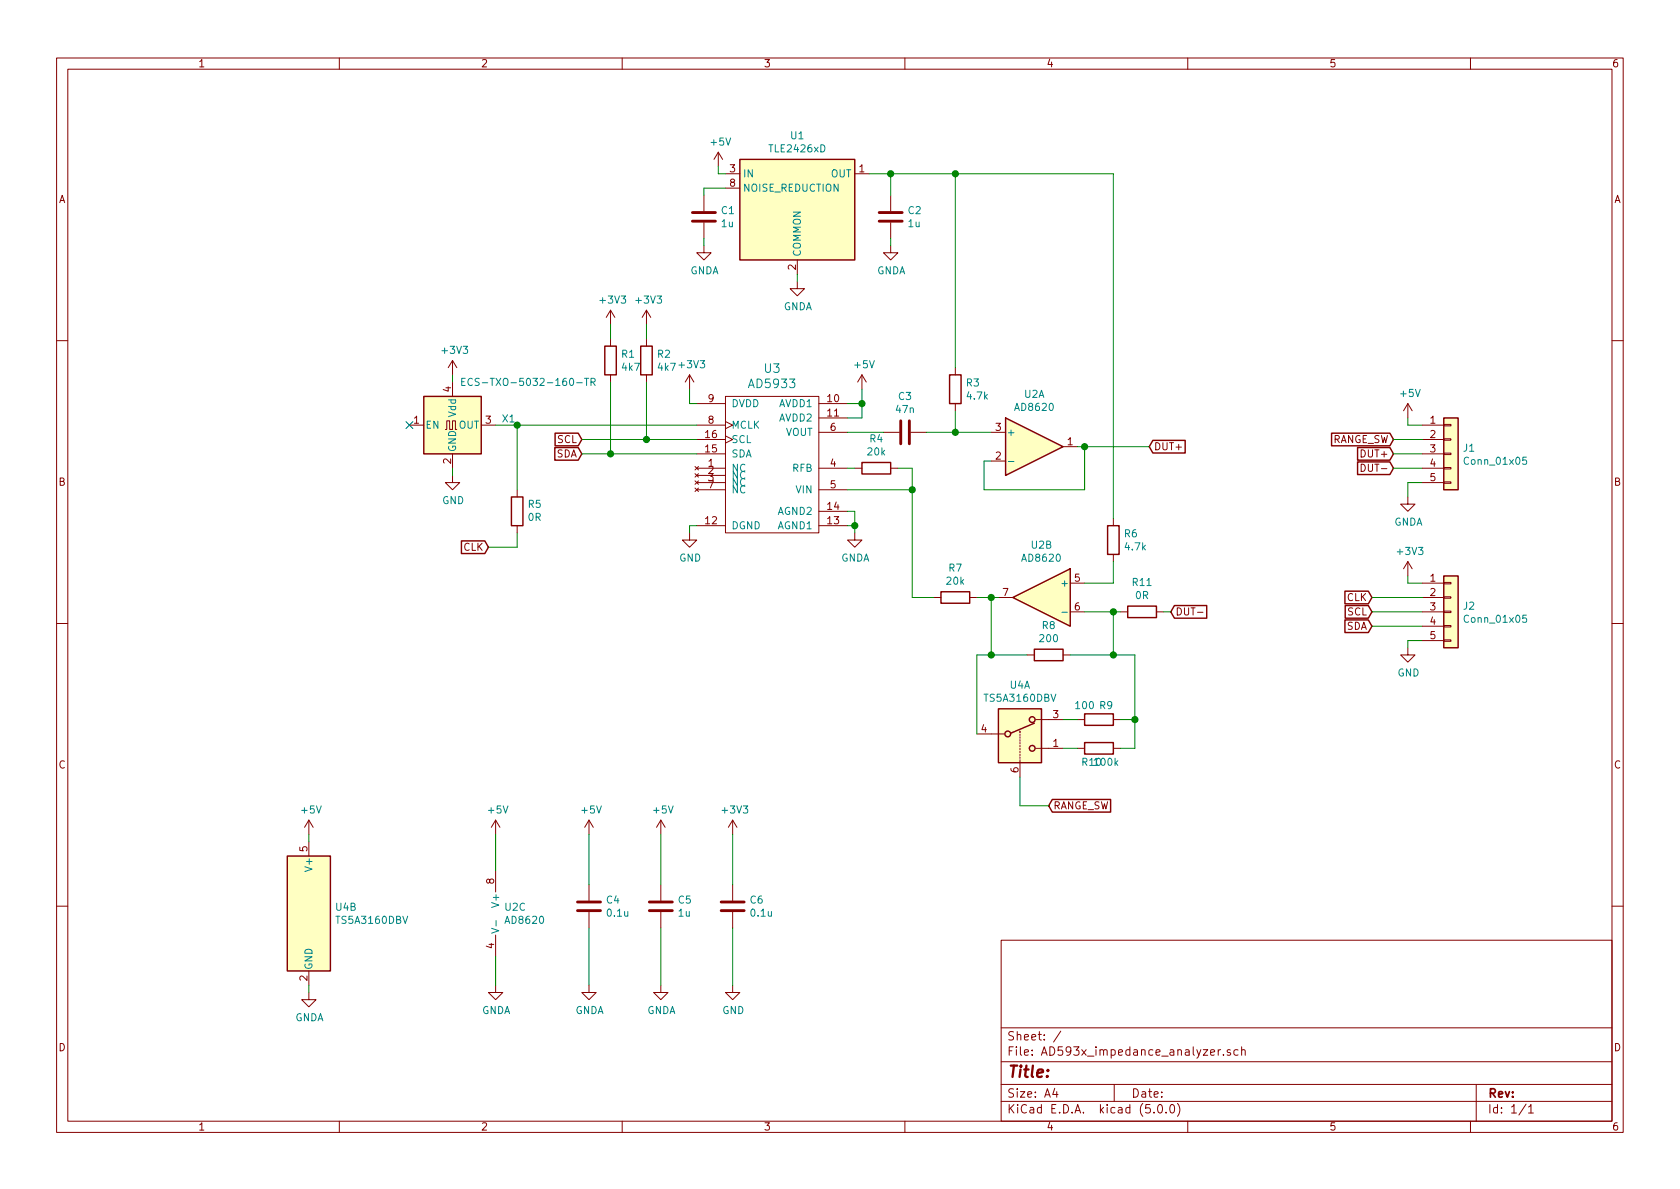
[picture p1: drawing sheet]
EESchema Schematic File Version 4
LIBS:AD593x_impedance_analyzer-cache
EELAYER 26 0
EELAYER END
$Descr A4 11693 8268
encoding utf-8
Sheet 1 1
Title ""
Date ""
Rev ""
Comp ""
Comment1 ""
Comment2 ""
Comment3 ""
Comment4 ""
$EndDescr
$Comp
L Taur:AD5933 U3
U 1 1
P 5400 3250
F 0 "U3" H 5375 3947 60  0000 C CNN
F 1 "AD5933" H 5375 3841 60  0000 C CNN
F 2 "Package_SO:SSOP-16_5.3x6.2mm_P0.65mm" H 5400 3250 60  0001 C CNN
F 3 "" H 5400 3250 60  0001 C CNN
	1    5400 3250
	1    0    0    -1  
$EndComp
$Comp
L power:GNDA #PWR0101
U 1 1
P 5950 3700
F 0 "#PWR0101" H 5950 3450 50  0001 C CNN
F 1 "GNDA" H 5955 3527 50  0000 C CNN
F 2 "" H 5950 3700 50  0001 C CNN
F 3 "" H 5950 3700 50  0001 C CNN
	1    5950 3700
	1    0    0    -1  
$EndComp
$Comp
L power:GND #PWR0102
U 1 1
P 4800 3700
F 0 "#PWR0102" H 4800 3450 50  0001 C CNN
F 1 "GND" H 4805 3527 50  0000 C CNN
F 2 "" H 4800 3700 50  0001 C CNN
F 3 "" H 4800 3700 50  0001 C CNN
	1    4800 3700
	1    0    0    -1  
$EndComp
Wire Wire Line
	5900 3650 5950 3650
Wire Wire Line
	5950 3650 5950 3700
Wire Wire Line
	5900 3550 5950 3550
Wire Wire Line
	5950 3550 5950 3650
Connection ~ 5950 3650
Wire Wire Line
	4800 3700 4800 3650
Wire Wire Line
	4800 3650 4850 3650
$Comp
L power:+3V3 #PWR0103
U 1 1
P 4800 2700
F 0 "#PWR0103" H 4800 2550 50  0001 C CNN
F 1 "+3V3" H 4815 2873 50  0000 C CNN
F 2 "" H 4800 2700 50  0001 C CNN
F 3 "" H 4800 2700 50  0001 C CNN
	1    4800 2700
	1    0    0    -1  
$EndComp
Wire Wire Line
	5900 2900 6000 2900
Wire Wire Line
	6000 2900 6000 2800
Wire Wire Line
	5900 2800 6000 2800
Wire Wire Line
	4800 2700 4800 2800
Wire Wire Line
	4800 2800 4850 2800
$Comp
L Oscillator:ASE-xxxMHz X1
U 1 1
P 3150 2950
F 0 "X1" H 3491 2996 50  0000 L CNN
F 1 "ECS-TXO-5032-160-TR" H 3200 3250 50  0000 L CNN
F 2 "Oscillator:Oscillator_SMD_Fordahl_DFAS15-4Pin_5.0x3.2mm_HandSoldering" H 3850 2600 50  0001 C CNN
F 3 "http://www.abracon.com/Oscillators/ASV.pdf" H 3050 2950 50  0001 C CNN
	1    3150 2950
	1    0    0    -1  
$EndComp
$Comp
L power:+3V3 #PWR0104
U 1 1
P 3150 2600
F 0 "#PWR0104" H 3150 2450 50  0001 C CNN
F 1 "+3V3" H 3165 2773 50  0000 C CNN
F 2 "" H 3150 2600 50  0001 C CNN
F 3 "" H 3150 2600 50  0001 C CNN
	1    3150 2600
	1    0    0    -1  
$EndComp
$Comp
L power:GND #PWR0105
U 1 1
P 3150 3300
F 0 "#PWR0105" H 3150 3050 50  0001 C CNN
F 1 "GND" H 3155 3127 50  0000 C CNN
F 2 "" H 3150 3300 50  0001 C CNN
F 3 "" H 3150 3300 50  0001 C CNN
	1    3150 3300
	1    0    0    -1  
$EndComp
Wire Wire Line
	3150 3250 3150 3300
Wire Wire Line
	3150 2600 3150 2650
Wire Wire Line
	3450 2950 3600 2950
NoConn ~ 2850 2950
$Comp
L Device:R R1
U 1 1
P 4250 2500
F 0 "R1" H 4320 2546 50  0000 L CNN
F 1 "4k7" H 4320 2455 50  0000 L CNN
F 2 "Resistor_SMD:R_0805_2012Metric_Pad1.15x1.40mm_HandSolder" V 4180 2500 50  0001 C CNN
F 3 "~" H 4250 2500 50  0001 C CNN
	1    4250 2500
	1    0    0    -1  
$EndComp
$Comp
L Device:R R2
U 1 1
P 4500 2500
F 0 "R2" H 4570 2546 50  0000 L CNN
F 1 "4k7" H 4570 2455 50  0000 L CNN
F 2 "Resistor_SMD:R_0805_2012Metric_Pad1.15x1.40mm_HandSolder" V 4430 2500 50  0001 C CNN
F 3 "~" H 4500 2500 50  0001 C CNN
	1    4500 2500
	1    0    0    -1  
$EndComp
Wire Wire Line
	4500 2650 4500 3050
Wire Wire Line
	4500 3050 4850 3050
Wire Wire Line
	4850 3150 4250 3150
Wire Wire Line
	4250 3150 4250 2650
Text GLabel 4050 3050 0    50   Input ~ 0
SCL
Text GLabel 4050 3150 0    50   Input ~ 0
SDA
Wire Wire Line
	4050 3050 4500 3050
Connection ~ 4500 3050
Wire Wire Line
	4050 3150 4250 3150
Connection ~ 4250 3150
$Comp
L Device:C C3
U 1 1
P 6300 3000
F 0 "C3" V 6048 3000 50  0000 C CNN
F 1 "47n" V 6139 3000 50  0000 C CNN
F 2 "Capacitor_SMD:C_0805_2012Metric_Pad1.15x1.40mm_HandSolder" H 6338 2850 50  0001 C CNN
F 3 "~" H 6300 3000 50  0001 C CNN
	1    6300 3000
	0    1    1    0   
$EndComp
$Comp
L power:+3V3 #PWR0106
U 1 1
P 4250 2250
F 0 "#PWR0106" H 4250 2100 50  0001 C CNN
F 1 "+3V3" H 4265 2423 50  0000 C CNN
F 2 "" H 4250 2250 50  0001 C CNN
F 3 "" H 4250 2250 50  0001 C CNN
	1    4250 2250
	1    0    0    -1  
$EndComp
$Comp
L power:+3V3 #PWR0107
U 1 1
P 4500 2250
F 0 "#PWR0107" H 4500 2100 50  0001 C CNN
F 1 "+3V3" H 4515 2423 50  0000 C CNN
F 2 "" H 4500 2250 50  0001 C CNN
F 3 "" H 4500 2250 50  0001 C CNN
	1    4500 2250
	1    0    0    -1  
$EndComp
Wire Wire Line
	4250 2250 4250 2350
Wire Wire Line
	4500 2250 4500 2350
$Comp
L power:+5V #PWR0108
U 1 1
P 6000 2700
F 0 "#PWR0108" H 6000 2550 50  0001 C CNN
F 1 "+5V" H 6015 2873 50  0000 C CNN
F 2 "" H 6000 2700 50  0001 C CNN
F 3 "" H 6000 2700 50  0001 C CNN
	1    6000 2700
	1    0    0    -1  
$EndComp
Wire Wire Line
	6000 2700 6000 2800
Connection ~ 6000 2800
Wire Wire Line
	6150 3000 5900 3000
$Comp
L Amplifier_Operational:AD8620 U2
U 1 1
P 7200 3100
F 0 "U2" H 7200 3467 50  0000 C CNN
F 1 "AD8620" H 7200 3376 50  0000 C CNN
F 2 "Package_SO:SOIC-8_3.9x4.9mm_P1.27mm" H 7200 3100 50  0001 C CNN
F 3 "http://www.analog.com/media/en/technical-documentation/data-sheets/AD8610_8620.pdf" H 7200 3100 50  0001 C CNN
	1    7200 3100
	1    0    0    -1  
$EndComp
Wire Wire Line
	6900 3200 6850 3200
Wire Wire Line
	6850 3200 6850 3400
Wire Wire Line
	6850 3400 7550 3400
Wire Wire Line
	7550 3400 7550 3100
Wire Wire Line
	7550 3100 7500 3100
$Comp
L Amplifier_Operational:AD8620 U2
U 2 1
P 7250 4150
F 0 "U2" H 7250 4517 50  0000 C CNN
F 1 "AD8620" H 7250 4426 50  0000 C CNN
F 2 "Package_SO:SOIC-8_3.9x4.9mm_P1.27mm" H 7250 4150 50  0001 C CNN
F 3 "http://www.analog.com/media/en/technical-documentation/data-sheets/AD8610_8620.pdf" H 7250 4150 50  0001 C CNN
	2    7250 4150
	-1   0    0    -1  
$EndComp
$Comp
L Amplifier_Operational:AD8620 U2
U 3 1
P 3550 6350
F 0 "U2" H 3508 6396 50  0000 L CNN
F 1 "AD8620" H 3508 6305 50  0000 L CNN
F 2 "Package_SO:SOIC-8_3.9x4.9mm_P1.27mm" H 3550 6350 50  0001 C CNN
F 3 "http://www.analog.com/media/en/technical-documentation/data-sheets/AD8610_8620.pdf" H 3550 6350 50  0001 C CNN
	3    3550 6350
	1    0    0    -1  
$EndComp
$Comp
L Device:R R3
U 1 1
P 6650 2700
F 0 "R3" H 6720 2746 50  0000 L CNN
F 1 "4.7k" H 6720 2655 50  0000 L CNN
F 2 "Resistor_SMD:R_0805_2012Metric_Pad1.15x1.40mm_HandSolder" V 6580 2700 50  0001 C CNN
F 3 "~" H 6650 2700 50  0001 C CNN
	1    6650 2700
	1    0    0    -1  
$EndComp
Wire Wire Line
	6450 3000 6650 3000
Wire Wire Line
	6650 2850 6650 3000
Connection ~ 6650 3000
Wire Wire Line
	6650 3000 6900 3000
$Comp
L Reference_Voltage:TLE2426xD U1
U 1 1
P 5550 1400
F 0 "U1" H 5550 1867 50  0000 C CNN
F 1 "TLE2426xD" H 5550 1776 50  0000 C CNN
F 2 "Package_SO:SOIC-8_3.9x4.9mm_P1.27mm" H 5550 800 50  0001 C CIN
F 3 "http://www.ti.com/lit/ds/symlink/tle2426.pdf" H 4150 2350 50  0001 C CIN
	1    5550 1400
	1    0    0    -1  
$EndComp
$Comp
L power:GNDA #PWR0109
U 1 1
P 5550 1950
F 0 "#PWR0109" H 5550 1700 50  0001 C CNN
F 1 "GNDA" H 5555 1777 50  0000 C CNN
F 2 "" H 5550 1950 50  0001 C CNN
F 3 "" H 5550 1950 50  0001 C CNN
	1    5550 1950
	1    0    0    -1  
$EndComp
$Comp
L power:+5V #PWR0110
U 1 1
P 5000 1150
F 0 "#PWR0110" H 5000 1000 50  0001 C CNN
F 1 "+5V" H 5015 1323 50  0000 C CNN
F 2 "" H 5000 1150 50  0001 C CNN
F 3 "" H 5000 1150 50  0001 C CNN
	1    5000 1150
	1    0    0    -1  
$EndComp
Wire Wire Line
	5550 1900 5550 1950
Wire Wire Line
	5000 1150 5000 1200
Wire Wire Line
	5000 1200 5050 1200
$Comp
L Device:C C1
U 1 1
P 4900 1500
F 0 "C1" H 5015 1546 50  0000 L CNN
F 1 "1u" H 5015 1455 50  0000 L CNN
F 2 "Capacitor_SMD:C_0805_2012Metric_Pad1.15x1.40mm_HandSolder" H 4938 1350 50  0001 C CNN
F 3 "~" H 4900 1500 50  0001 C CNN
	1    4900 1500
	1    0    0    -1  
$EndComp
$Comp
L power:GNDA #PWR0111
U 1 1
P 4900 1700
F 0 "#PWR0111" H 4900 1450 50  0001 C CNN
F 1 "GNDA" H 4905 1527 50  0000 C CNN
F 2 "" H 4900 1700 50  0001 C CNN
F 3 "" H 4900 1700 50  0001 C CNN
	1    4900 1700
	1    0    0    -1  
$EndComp
Wire Wire Line
	4900 1650 4900 1700
Wire Wire Line
	4900 1350 4900 1300
Wire Wire Line
	4900 1300 5050 1300
$Comp
L Device:C C2
U 1 1
P 6200 1500
F 0 "C2" H 6315 1546 50  0000 L CNN
F 1 "1u" H 6315 1455 50  0000 L CNN
F 2 "Capacitor_SMD:C_0805_2012Metric_Pad1.15x1.40mm_HandSolder" H 6238 1350 50  0001 C CNN
F 3 "~" H 6200 1500 50  0001 C CNN
	1    6200 1500
	1    0    0    -1  
$EndComp
Wire Wire Line
	6050 1200 6200 1200
Wire Wire Line
	6200 1350 6200 1200
Connection ~ 6200 1200
Wire Wire Line
	6200 1200 6650 1200
$Comp
L power:GNDA #PWR0112
U 1 1
P 6200 1700
F 0 "#PWR0112" H 6200 1450 50  0001 C CNN
F 1 "GNDA" H 6205 1527 50  0000 C CNN
F 2 "" H 6200 1700 50  0001 C CNN
F 3 "" H 6200 1700 50  0001 C CNN
	1    6200 1700
	1    0    0    -1  
$EndComp
Wire Wire Line
	6200 1700 6200 1650
Text GLabel 8000 3100 2    50   Input ~ 0
DUT+
Text GLabel 8150 4250 2    50   Input ~ 0
DUT-
Wire Wire Line
	6650 1200 6650 2550
Wire Wire Line
	7550 4050 7750 4050
$Comp
L Device:R R8
U 1 1
P 7300 4550
F 0 "R8" V 7093 4550 50  0000 C CNN
F 1 "200" V 7184 4550 50  0000 C CNN
F 2 "Resistor_SMD:R_0805_2012Metric_Pad1.15x1.40mm_HandSolder" V 7230 4550 50  0001 C CNN
F 3 "~" H 7300 4550 50  0001 C CNN
	1    7300 4550
	0    1    1    0   
$EndComp
Wire Wire Line
	7450 4550 7750 4550
Wire Wire Line
	7750 4550 7750 4250
Wire Wire Line
	7750 4250 7550 4250
Wire Wire Line
	7150 4550 6900 4550
Wire Wire Line
	6900 4550 6900 4150
Wire Wire Line
	6900 4150 6950 4150
$Comp
L Device:R R6
U 1 1
P 7750 3750
F 0 "R6" H 7820 3796 50  0000 L CNN
F 1 "4.7k" H 7820 3705 50  0000 L CNN
F 2 "Resistor_SMD:R_0805_2012Metric_Pad1.15x1.40mm_HandSolder" V 7680 3750 50  0001 C CNN
F 3 "~" H 7750 3750 50  0001 C CNN
	1    7750 3750
	1    0    0    -1  
$EndComp
Wire Wire Line
	7750 3900 7750 4050
Wire Wire Line
	7750 3600 7750 1200
Wire Wire Line
	7750 1200 6650 1200
Connection ~ 6650 1200
Wire Wire Line
	7550 3100 8000 3100
Connection ~ 7550 3100
$Comp
L Analog_Switch:TS5A3160DBV U4
U 1 1
P 7100 5000
F 0 "U4" H 7100 5242 50  0000 C CNN
F 1 "TS5A3160DBV" H 7100 5151 50  0000 C CNN
F 2 "Package_TO_SOT_SMD:SOT-23-6" H 7100 4700 50  0001 C CNN
F 3 "http://www.ti.com/lit/ds/symlink/ts5a3160.pdf" H 7100 5000 50  0001 C CNN
	1    7100 5000
	1    0    0    -1  
$EndComp
$Comp
L Analog_Switch:TS5A3160DBV U4
U 2 1
P 2150 6350
F 0 "U4" H 2330 6396 50  0000 L CNN
F 1 "TS5A3160DBV" H 2330 6305 50  0000 L CNN
F 2 "Package_TO_SOT_SMD:SOT-23-6" H 2150 6050 50  0001 C CNN
F 3 "http://www.ti.com/lit/ds/symlink/ts5a3160.pdf" H 2150 6350 50  0001 C CNN
	2    2150 6350
	1    0    0    -1  
$EndComp
$Comp
L Device:R R9
U 1 1
P 7650 5000
F 0 "R9" V 7550 5050 50  0000 C CNN
F 1 "100" V 7550 4900 50  0000 C CNN
F 2 "Resistor_SMD:R_0805_2012Metric_Pad1.15x1.40mm_HandSolder" V 7580 5000 50  0001 C CNN
F 3 "~" H 7650 5000 50  0001 C CNN
	1    7650 5000
	0    1    1    0   
$EndComp
$Comp
L Device:R R10
U 1 1
P 7650 5200
F 0 "R10" V 7550 5250 50  0000 C CNN
F 1 "100k" V 7550 5150 50  0000 C CNN
F 2 "Resistor_SMD:R_0805_2012Metric_Pad1.15x1.40mm_HandSolder" V 7580 5200 50  0001 C CNN
F 3 "~" H 7650 5200 50  0001 C CNN
	1    7650 5200
	0    -1   -1   0   
$EndComp
Wire Wire Line
	7400 5000 7500 5000
Wire Wire Line
	7400 5200 7500 5200
Wire Wire Line
	7800 5200 7900 5200
Wire Wire Line
	7900 5200 7900 5000
Wire Wire Line
	7900 4550 7750 4550
Connection ~ 7750 4550
Wire Wire Line
	7800 5000 7900 5000
Connection ~ 7900 5000
Wire Wire Line
	7900 5000 7900 4550
Wire Wire Line
	6800 5100 6800 4550
Wire Wire Line
	6800 4550 6900 4550
Connection ~ 6900 4550
$Comp
L Device:R R7
U 1 1
P 6650 4150
F 0 "R7" V 6443 4150 50  0000 C CNN
F 1 "20k" V 6534 4150 50  0000 C CNN
F 2 "Resistor_SMD:R_0805_2012Metric_Pad1.15x1.40mm_HandSolder" V 6580 4150 50  0001 C CNN
F 3 "~" H 6650 4150 50  0001 C CNN
	1    6650 4150
	0    1    1    0   
$EndComp
$Comp
L Device:R R4
U 1 1
P 6100 3250
F 0 "R4" V 5893 3250 50  0000 C CNN
F 1 "20k" V 5984 3250 50  0000 C CNN
F 2 "Resistor_SMD:R_0805_2012Metric_Pad1.15x1.40mm_HandSolder" V 6030 3250 50  0001 C CNN
F 3 "~" H 6100 3250 50  0001 C CNN
	1    6100 3250
	0    1    1    0   
$EndComp
Wire Wire Line
	5900 3400 6350 3400
Wire Wire Line
	6350 3400 6350 4150
Wire Wire Line
	6350 4150 6500 4150
Wire Wire Line
	6800 4150 6900 4150
Connection ~ 6900 4150
Wire Wire Line
	6250 3250 6350 3250
Wire Wire Line
	6350 3250 6350 3400
Connection ~ 6350 3400
Wire Wire Line
	5950 3250 5900 3250
Wire Wire Line
	3600 3400 3600 2950
Connection ~ 3600 2950
Wire Wire Line
	3600 2950 4850 2950
Wire Wire Line
	3400 3800 3600 3800
Wire Wire Line
	3600 3800 3600 3700
$Comp
L power:+5V #PWR0113
U 1 1
P 2150 5800
F 0 "#PWR0113" H 2150 5650 50  0001 C CNN
F 1 "+5V" H 2165 5973 50  0000 C CNN
F 2 "" H 2150 5800 50  0001 C CNN
F 3 "" H 2150 5800 50  0001 C CNN
	1    2150 5800
	1    0    0    -1  
$EndComp
$Comp
L power:+5V #PWR0114
U 1 1
P 3450 5800
F 0 "#PWR0114" H 3450 5650 50  0001 C CNN
F 1 "+5V" H 3465 5973 50  0000 C CNN
F 2 "" H 3450 5800 50  0001 C CNN
F 3 "" H 3450 5800 50  0001 C CNN
	1    3450 5800
	1    0    0    -1  
$EndComp
$Comp
L power:GNDA #PWR0115
U 1 1
P 2150 6900
F 0 "#PWR0115" H 2150 6650 50  0001 C CNN
F 1 "GNDA" H 2155 6727 50  0000 C CNN
F 2 "" H 2150 6900 50  0001 C CNN
F 3 "" H 2150 6900 50  0001 C CNN
	1    2150 6900
	1    0    0    -1  
$EndComp
$Comp
L power:GNDA #PWR0116
U 1 1
P 3450 6850
F 0 "#PWR0116" H 3450 6600 50  0001 C CNN
F 1 "GNDA" H 3455 6677 50  0000 C CNN
F 2 "" H 3450 6850 50  0001 C CNN
F 3 "" H 3450 6850 50  0001 C CNN
	1    3450 6850
	1    0    0    -1  
$EndComp
$Comp
L power:GNDA #PWR0117
U 1 1
P 4100 6850
F 0 "#PWR0117" H 4100 6600 50  0001 C CNN
F 1 "GNDA" H 4105 6677 50  0000 C CNN
F 2 "" H 4100 6850 50  0001 C CNN
F 3 "" H 4100 6850 50  0001 C CNN
	1    4100 6850
	1    0    0    -1  
$EndComp
$Comp
L power:+5V #PWR0118
U 1 1
P 4100 5800
F 0 "#PWR0118" H 4100 5650 50  0001 C CNN
F 1 "+5V" H 4115 5973 50  0000 C CNN
F 2 "" H 4100 5800 50  0001 C CNN
F 3 "" H 4100 5800 50  0001 C CNN
	1    4100 5800
	1    0    0    -1  
$EndComp
$Comp
L power:+5V #PWR0119
U 1 1
P 4600 5800
F 0 "#PWR0119" H 4600 5650 50  0001 C CNN
F 1 "+5V" H 4615 5973 50  0000 C CNN
F 2 "" H 4600 5800 50  0001 C CNN
F 3 "" H 4600 5800 50  0001 C CNN
	1    4600 5800
	1    0    0    -1  
$EndComp
$Comp
L power:GNDA #PWR0120
U 1 1
P 4600 6850
F 0 "#PWR0120" H 4600 6600 50  0001 C CNN
F 1 "GNDA" H 4605 6677 50  0000 C CNN
F 2 "" H 4600 6850 50  0001 C CNN
F 3 "" H 4600 6850 50  0001 C CNN
	1    4600 6850
	1    0    0    -1  
$EndComp
$Comp
L Device:C C4
U 1 1
P 4100 6300
F 0 "C4" H 4215 6346 50  0000 L CNN
F 1 "0.1u" H 4215 6255 50  0000 L CNN
F 2 "Capacitor_SMD:C_0805_2012Metric_Pad1.15x1.40mm_HandSolder" H 4138 6150 50  0001 C CNN
F 3 "~" H 4100 6300 50  0001 C CNN
	1    4100 6300
	1    0    0    -1  
$EndComp
$Comp
L Device:C C5
U 1 1
P 4600 6300
F 0 "C5" H 4715 6346 50  0000 L CNN
F 1 "1u" H 4715 6255 50  0000 L CNN
F 2 "Capacitor_SMD:C_0805_2012Metric_Pad1.15x1.40mm_HandSolder" H 4638 6150 50  0001 C CNN
F 3 "~" H 4600 6300 50  0001 C CNN
	1    4600 6300
	1    0    0    -1  
$EndComp
Wire Wire Line
	4100 5800 4100 6150
Wire Wire Line
	4100 6450 4100 6850
Wire Wire Line
	4600 6450 4600 6850
Wire Wire Line
	4600 6150 4600 5800
Wire Wire Line
	3450 5800 3450 6050
Wire Wire Line
	3450 6650 3450 6850
Wire Wire Line
	2150 6850 2150 6900
Wire Wire Line
	2150 5800 2150 5850
$Comp
L power:+3V3 #PWR0121
U 1 1
P 5100 5800
F 0 "#PWR0121" H 5100 5650 50  0001 C CNN
F 1 "+3V3" H 5115 5973 50  0000 C CNN
F 2 "" H 5100 5800 50  0001 C CNN
F 3 "" H 5100 5800 50  0001 C CNN
	1    5100 5800
	1    0    0    -1  
$EndComp
$Comp
L power:GND #PWR0122
U 1 1
P 5100 6850
F 0 "#PWR0122" H 5100 6600 50  0001 C CNN
F 1 "GND" H 5105 6677 50  0000 C CNN
F 2 "" H 5100 6850 50  0001 C CNN
F 3 "" H 5100 6850 50  0001 C CNN
	1    5100 6850
	1    0    0    -1  
$EndComp
$Comp
L Device:C C6
U 1 1
P 5100 6300
F 0 "C6" H 5215 6346 50  0000 L CNN
F 1 "0.1u" H 5215 6255 50  0000 L CNN
F 2 "Capacitor_SMD:C_0805_2012Metric_Pad1.15x1.40mm_HandSolder" H 5138 6150 50  0001 C CNN
F 3 "~" H 5100 6300 50  0001 C CNN
	1    5100 6300
	1    0    0    -1  
$EndComp
Wire Wire Line
	5100 6150 5100 5800
Wire Wire Line
	5100 6450 5100 6850
$Comp
L Connector_Generic:Conn_01x05 J1
U 1 1
P 10100 3150
F 0 "J1" H 10180 3192 50  0000 L CNN
F 1 "Conn_01x05" H 10180 3101 50  0000 L CNN
F 2 "Connector_PinHeader_2.54mm:PinHeader_1x05_P2.54mm_Vertical" H 10100 3150 50  0001 C CNN
F 3 "~" H 10100 3150 50  0001 C CNN
	1    10100 3150
	1    0    0    -1  
$EndComp
$Comp
L Connector_Generic:Conn_01x05 J2
U 1 1
P 10100 4250
F 0 "J2" H 10180 4292 50  0000 L CNN
F 1 "Conn_01x05" H 10180 4201 50  0000 L CNN
F 2 "Connector_PinHeader_2.54mm:PinHeader_1x05_P2.54mm_Vertical" H 10100 4250 50  0001 C CNN
F 3 "~" H 10100 4250 50  0001 C CNN
	1    10100 4250
	1    0    0    -1  
$EndComp
Text GLabel 9700 3150 0    50   Input ~ 0
DUT+
Text GLabel 9700 3250 0    50   Input ~ 0
DUT-
$Comp
L power:GNDA #PWR0123
U 1 1
P 9800 3450
F 0 "#PWR0123" H 9800 3200 50  0001 C CNN
F 1 "GNDA" H 9805 3277 50  0000 C CNN
F 2 "" H 9800 3450 50  0001 C CNN
F 3 "" H 9800 3450 50  0001 C CNN
	1    9800 3450
	1    0    0    -1  
$EndComp
$Comp
L power:+5V #PWR0124
U 1 1
P 9800 2900
F 0 "#PWR0124" H 9800 2750 50  0001 C CNN
F 1 "+5V" H 9815 3073 50  0000 C CNN
F 2 "" H 9800 2900 50  0001 C CNN
F 3 "" H 9800 2900 50  0001 C CNN
	1    9800 2900
	1    0    0    -1  
$EndComp
Wire Wire Line
	9800 2900 9800 2950
Wire Wire Line
	9800 2950 9900 2950
Wire Wire Line
	9700 3150 9900 3150
Wire Wire Line
	9700 3250 9900 3250
Wire Wire Line
	9800 3450 9800 3350
Wire Wire Line
	9800 3350 9900 3350
$Comp
L power:+3V3 #PWR0125
U 1 1
P 9800 4000
F 0 "#PWR0125" H 9800 3850 50  0001 C CNN
F 1 "+3V3" H 9815 4173 50  0000 C CNN
F 2 "" H 9800 4000 50  0001 C CNN
F 3 "" H 9800 4000 50  0001 C CNN
	1    9800 4000
	1    0    0    -1  
$EndComp
$Comp
L power:GND #PWR0126
U 1 1
P 9800 4500
F 0 "#PWR0126" H 9800 4250 50  0001 C CNN
F 1 "GND" H 9805 4327 50  0000 C CNN
F 2 "" H 9800 4500 50  0001 C CNN
F 3 "" H 9800 4500 50  0001 C CNN
	1    9800 4500
	1    0    0    -1  
$EndComp
Text GLabel 7300 5600 2    50   Input ~ 0
RANGE_SW
Wire Wire Line
	7100 5400 7100 5600
Wire Wire Line
	7100 5600 7300 5600
Text GLabel 9550 4150 0    50   Input ~ 0
CLK
Text GLabel 9550 4250 0    50   Input ~ 0
SCL
Text GLabel 9550 4350 0    50   Input ~ 0
SDA
Text GLabel 3400 3800 0    50   Input ~ 0
CLK
$Comp
L Device:R R5
U 1 1
P 3600 3550
F 0 "R5" H 3530 3504 50  0000 R CNN
F 1 "0R" H 3530 3595 50  0000 R CNN
F 2 "Resistor_SMD:R_0805_2012Metric_Pad1.15x1.40mm_HandSolder" V 3530 3550 50  0001 C CNN
F 3 "~" H 3600 3550 50  0001 C CNN
	1    3600 3550
	-1   0    0    1   
$EndComp
Text GLabel 9700 3050 0    50   Input ~ 0
RANGE_SW
Wire Wire Line
	9700 3050 9900 3050
Wire Wire Line
	9800 4000 9800 4050
Wire Wire Line
	9800 4050 9900 4050
Wire Wire Line
	9550 4150 9900 4150
Wire Wire Line
	9550 4250 9900 4250
Wire Wire Line
	9550 4350 9900 4350
Wire Wire Line
	9900 4450 9800 4450
Wire Wire Line
	9800 4450 9800 4500
$Comp
L Device:R R11
U 1 1
P 7950 4250
F 0 "R11" V 7743 4250 50  0000 C CNN
F 1 "0R" V 7834 4250 50  0000 C CNN
F 2 "Resistor_SMD:R_0805_2012Metric_Pad1.15x1.40mm_HandSolder" V 7880 4250 50  0001 C CNN
F 3 "~" H 7950 4250 50  0001 C CNN
	1    7950 4250
	0    1    1    0   
$EndComp
Wire Wire Line
	8100 4250 8150 4250
Wire Wire Line
	7800 4250 7750 4250
Connection ~ 7750 4250
$EndSCHEMATC
